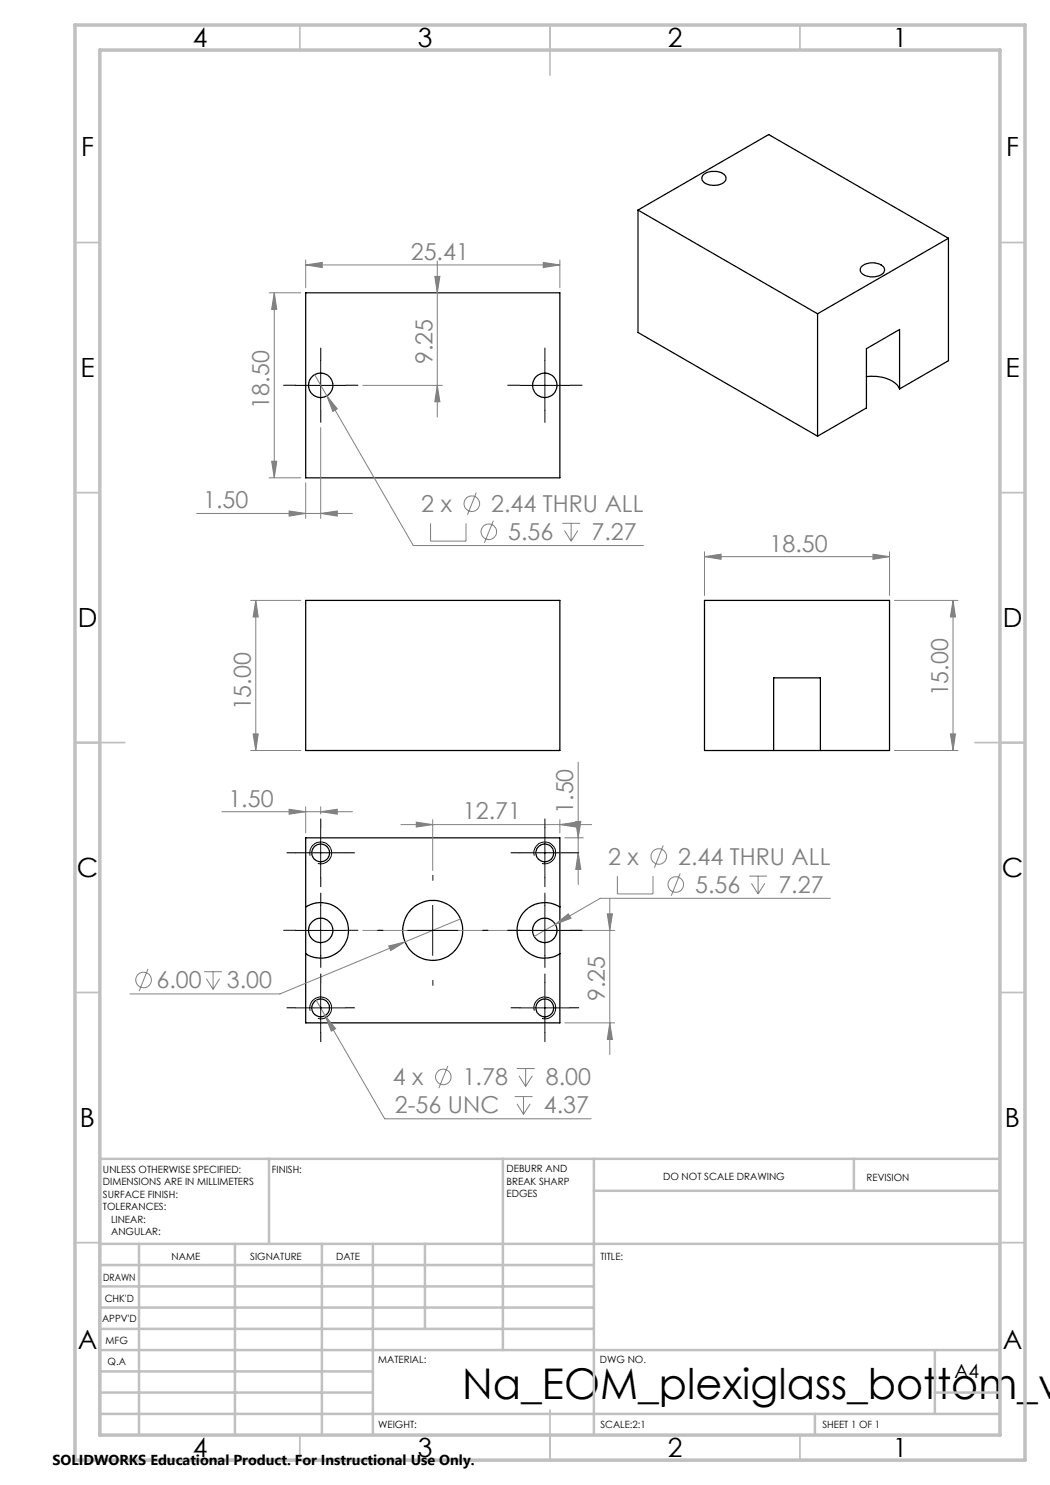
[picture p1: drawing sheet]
<svg xmlns="http://www.w3.org/2000/svg" width="210mm" height="297mm" viewBox="0 0 210 297" stroke-linecap="round" stroke-linejoin="round" font-family="sans-serif">
<g fill="none" stroke="#000" stroke-width=".25">
<path d="M140.7 35a3.5 3.5 0 0 1 4.4 .2 1.24 1.24 0 0 1-1.1 1.7 3.1 3.1 0 0 1-3.6-.9v-.6zM61.1 58.6h50.9v37h-50.9zM127.6 42v24.5l35.9 20.7M127.6 42l35.9 20.8M127.6 42l26.1-15.1 36 20.8M172.3 53.3a3.4 3.4 0 0 1 4.5 .2 1.23 1.23 0 0 1-1.2 1.7 3.2 3.2 0 0 1-3.5-.9v-.6zM189.7 47.7l-26.2 15.1M189.7 47.7v24.4l-9.8 5.7M163.5 62.8v24.4M173.3 75.3a7.1 7.1 0 0 1 6.3 1.9l.3 .6M179.9 77.8v-11.9l-6.6 3.8v11.9l-9.8 5.6M61.1 120.1h50.9v30h-50.9z"/>
<path d="M154.7 150.1h9.4M154.7 150.1h-13.8v-30h37v30h-13.8M154.7 150.1v-14.5h9.4v14.5M61.1 167.6h50.9v37h-50.9zM61.1 181.4a5.6 5.6 0 0 1 8.6 4.7 5.6 5.6 0 0 1-8.6 4.6M112 181.4a5.6 5.6 0 0 0-8.6 4.7 5.6 5.6 0 0 0 8.6 4.6"/>
<circle cx="64.1" cy="77.1" r="2.44"/>
<circle cx="108.9" cy="77.1" r="2.44"/>
<circle cx="64.1" cy="170.6" r="1.78"/>
<circle cx="109" cy="170.6" r="1.79"/>
<circle cx="64.1" cy="186.1" r="2.44"/>
<circle cx="86.5" cy="186.1" r="6"/>
<circle cx="108.9" cy="186.1" r="2.44"/>
<circle cx="64.1" cy="201.6" r="1.78"/>
<circle cx="109" cy="201.6" r="1.79"/>
</g>
<g fill="none" stroke="#808080" stroke-width=".2">
<path d="M53.8 58.6h6.3M54.9 58.6l.5 3.3h-1.1zM54.9 58.6v37M61.1 53l3.4-.5v1zM61.1 52v5.6M61.1 53h50.9M87 55.3h1l-.5 3.3zM87.5 52.2v31.2M108.7 52.5l3.3 .5-3.3 .5zM112 52v5.6M62.9 75l2.5 4.2M65.4 79.2l2.1 2.6-.9 .5z"/>
<path d="M65.4 79.2l17.3 29.9h46M72.6 77.1h15.9M87.5 77.1l.5 3.3h-1zM53.8 95.6h6.3M54.3 92.2h1.1l-.5 3.4zM61.1 96.6v7.1M64.1 85.5v18.2M95.2 98.5l-1.7 4.5M39.3 102.7h31.2M57.8 102.2l3.3 .5-3.3 .5zM64.1 102.7l3.4-.5v1zM86.1 104.7v3.5h7.1v-3.5"/>
<path d="M98.7 104.1l-1.8 4.5M112.5 104.7h3.5M112.9 106.1l1.3 2.1M114.2 104.7v3.5M115.6 106.1l-1.4 2.1M140.9 111.3l3.3-.5v1.1zM140.9 110.3v8.8M140.9 111.3h37M174.6 110.8l3.3 .5-3.3 .6zM177.9 110.3v8.8M50.1 120.1h10M51.2 120.1l.4 3.3h-1z"/>
<path d="M51.2 120.1v30M178.9 120.1h12.7M190.6 120.1l.5 3.3h-1zM190.6 120.1v30M50.1 150.1h10M50.6 146.8h1l-.4 3.3zM115.6 152.4v24.5M178.9 150.1h12.7M190.1 146.8h1l-.5 3.3zM44.4 162.3h26.1M57.8 161.9l3.3 .4-3.3 .5zM61.1 161.4v5.2"/>
<path d="M64.1 162.3l3.4-.4v.9zM64.1 161.4v1.4M80.2 164.9h38.1M83.3 164.4l3.2 .5-3.2 .5zM86.5 163.9v10.2M112 164.9l3.3-.5v1zM112 163.9v2.7M113 167.6h3.7M115.1 164.3h1.1l-.6 3.3zM115.6 170.6l.6 3.3h-1.1zM122 179.7v31.2M123.5 175.2v3.6h7.1v-3.6"/>
<path d="M132.6 169.1l-1.7 4.4M136 174.7l-1.7 4.4M149.9 175.2h3.5M150.3 176.7l1.3 2.1M151.6 175.2v3.6M153 176.7l-1.4 2.1M166.1 179.7h-46l-9 5.2M29.6 193.8l-1.8 4.4M40.8 194.3h3.6M41.3 195.8l1.3 2.1M42.6 194.3v3.6M43.9 195.8l-1.3 2.1"/>
<path d="M72.6 186.1h50.3M77.8 189.2l3.2-.8-2.9 1.7zM92.1 183.8l-36.1 15h-30M111.1 184.9l2.6-2.1 .5 .9zM111.1 184.9l-4.2 2.4M121.5 182.8h1l-.5 3.3zM63.3 200.1l13.6 23.7h41.3M65 203.1l2.1 2.6-.8 .5zM89.6 213.2l-1.8 4.4M102.9 219.3h3.6M103.4 213.7h3.5M103.8 215.2l1.3 2.1"/>
<path d="M104.7 219.3v3.6M105.1 213.7v3.6M106.5 215.2l-1.4 2.1M113 204.6h9.9M122 204.6l.5 3.3h-1zM103.4 220.8l1.3 2.1M106 220.8l-1.3 2.1"/>
<circle cx="94.4" cy="100.7" r="1.55"/>
<circle cx="97.8" cy="106.4" r="1.55"/>
<circle cx="131.8" cy="171.3" r="1.55"/>
<circle cx="135.2" cy="176.9" r="1.55"/>
<circle cx="28.7" cy="196" r="1.55"/>
<circle cx="88.7" cy="215.4" r="1.55"/>
</g>
<g fill="none" stroke="#000" stroke-width=".2">
<path d="M59.1 77.1h10M64.1 72.1v10M104 77.1h9.9M109 72.1v10M59.1 170.6h10M62 171.1a2.18 2.18 0 0 1 1.9-2.7 2.18 2.18 0 0 1 2.4 2.4 2.18 2.18 0 0 1-2.7 1.9M64.1 165.6v10M104 170.6h9.9M106.9 171.1a2.17 2.17 0 0 1 1.9-2.7 2.17 2.17 0 0 1 2.3 2.4 2.17 2.17 0 0 1-2.7 1.9M109 165.6v10M59.1 186.1h10M64.1 181.1v10"/>
<path d="M64.1 196.6v10M81.6 186.1h9.9M86.5 181.1v10M104 186.1h9.9M109 181.1v10M109 196.6v10M59.1 201.6h10M62 202.1a2.19 2.19 0 0 1 1.9-2.7 2.19 2.19 0 0 1 2.4 2.4 2.19 2.19 0 0 1-2.7 1.9M104 201.6h9.9M106.9 202.1a2.18 2.18 0 0 1 1.9-2.7 2.18 2.18 0 0 1 2.3 2.4 2.18 2.18 0 0 1-2.7 1.9"/>
</g>
<g fill="none" stroke="#000" stroke-width=".2" stroke-dasharray="15.2 1.3 1.3 1.3">
<path d="M59.2 77h-2.5M64.2 72v-2.4M69.2 77h2.4M104 77h-2.5M109 72v-2.4M114 77h2.4M64.2 82v2.5M109 82v2.5M59.2 170.6h-1.8M64.2 165.6v-1.8M64.2 175.6v1.7M69.2 170.6h1.7"/>
<path d="M86.6 176.1v-1M104 170.6h-1.8M109 165.6v-1.8M109 175.6v1.7M114 170.6h1.8M59.2 186.1h-2.5M64.2 196.6v-1.8M64.2 181.1v-2.5M64.2 191.1v2.4M69.2 186.1h2.4M76.6 186.1h-1M86.6 196.1v1"/>
<path d="M96.6 186.1h1M104 186.1h-2.5M109 196.6v-1.8M109 181.1v-2.5M109 191.1v2.4M114 186.1h2.4M59.2 201.6h-1.8M64.2 206.6v1.7M69.2 201.6h1.7M104 201.6h-1.8M109 206.6v1.7M114 201.6h1.8"/>
</g>
<g fill="none" stroke="#c0c0c0" stroke-width=".35">
<path d="M60 5v5M110 5v10M160 5v5M15 48.5h5M200 48.5h5M15 98.5h5M200 98.5h5M15 148.5h10M195 148.5h10M15 198.5h5M200 198.5h5M15 248.5h5"/>
<path d="M200 248.5h5M60 287v5M110 282v10M160 287v5"/>
</g>
<g fill="none" stroke="#c0c0c0" stroke-width=".5">
<path d="M53.8 231.8v17M100.6 231.8v38.2M118.8 231.8v55.2M118.8 238.2h81.2M170.8 231.8v6.4M200 231.8h-180v55.2M20 248.8h180M20 257.3h98.8M20 253h98.8M27.8 248.8v38.2M47 248.8v38.2M64.4 248.8v38.2"/>
<path d="M74.6 248.8v38.2M85 248.8v17M20 265.8h98.8M20 261.5h98.8M20 278.5h54.6M20 274.3h54.6M20 270h180M187 278.5h13M187 270v12.8M20 282.8h180M163 282.8v4.2"/>
</g>
<path d="M15 5h190v287h-190zM20 10h180v277h-180z" fill="none" stroke="#c0c0c0" stroke-width=".7"/>
<g fill="#808080">
<path d="M64.1 162.3l3.4-.4v.9zM57.8 161.9l3.3 .4-3.3 .5zM108.7 52.5l3.3 .5-3.3 .5zM61.1 53l3.4-.5v1z"/>
<path d="M65 203.1l1.3 3.1 .8-.5zM111.1 184.9l3.1-1.2-.5-.9zM77.8 189.2l.3 .9 2.9-1.7zM83.3 164.4l3.2 .5-3.2 .5zM112 164.9l3.3-.5v1zM65.4 79.2l1.2 3.1 .9-.5zM57.8 102.2l3.3 .5-3.3 .5zM64.1 102.7l3.4-.5v1zM140.9 111.3l3.3-.5v1.1zM174.6 110.8l3.3 .5-3.3 .6z"/>
<path d="M115.6 170.6l.6 3.3h-1.1zM115.1 164.3h1.1l-.6 3.3z"/>
<path d="M51.2 120.1l.4 3.3h-1zM50.6 146.8h1l-.4 3.3zM121.5 182.8h1l-.5 3.3zM122 204.6l.5 3.3h-1zM54.9 58.6l.5 3.3h-1.1zM54.3 92.2h1.1l-.5 3.4zM87 55.3h1l-.5 3.3zM87.5 77.1l.5 3.3h-1zM190.6 120.1l.5 3.3h-1zM190.1 146.8h1l-.5 3.3z"/>
</g>
<text font-size="8.5" x="92.5" y="279.7">Na_EOM_plexiglass_bottom_v</text>
<g font-size="5.3">
<text x="38.5" y="9.5">4</text>
<text x="83.5" y="9.5">3</text>
<text x="133.6" y="9.5">2</text>
<text x="178.6" y="9.5">1</text>
<text x="16.2" y="31.3">F</text>
<text x="201.2" y="31.3">F</text>
<text x="16.1" y="75.5">E</text>
<text x="201.1" y="75.5">E</text>
<text x="15.5" y="125.5">D</text>
<text x="200.5" y="125.5">D</text>
<text x="15.4" y="175.5">C</text>
<text x="200.4" y="175.5">C</text>
<text x="16" y="225.5">B</text>
<text x="201" y="225.5">B</text>
<text x="15.5" y="269.8">A</text>
<text x="200.5" y="269.8">A</text>
<text x="38.5" y="291.5">4</text>
<text x="83.5" y="291.5">3</text>
<text x="133.6" y="291.5">2</text>
<text x="178.6" y="291.5">1</text>
</g>
<g font-size="4.7" fill="#808080">
<text x="82.2" y="52">25.41</text>
<text x="86.5" y="72.8" transform="rotate(-90 86.5 72.8)">9.25</text>
<text x="53.9" y="81.7" transform="rotate(-90 53.9 81.7)">18.50</text>
<text x="40.6" y="101.7">1.50</text>
<text x="84.3" y="102.4">2 x</text>
<text x="98.2" y="102.4">2.44 THRU ALL</text>
<text x="101.6" y="108">5.56</text>
<text x="118.3" y="108">7.27</text>
<text x="153.9" y="110.3">18.50</text>
<text x="50.1" y="142.1" transform="rotate(-90 50.1 142.1)">15.00</text>
<text x="189.6" y="139.3" transform="rotate(-90 189.6 139.3)">15.00</text>
<text x="45.7" y="161.3">1.50</text>
<text x="92.6" y="163.9">12.71</text>
<text x="114.7" y="162.8" transform="rotate(-90 114.7 162.8)">1.50</text>
<text x="121.6" y="173">2 x</text>
<text x="135.6" y="173">2.44 THRU ALL</text>
<text x="139" y="178.6">5.56</text>
<text x="155.7" y="178.6">7.27</text>
<text x="31.3" y="197.7">6.00</text>
<text x="45.4" y="197.7">3.00</text>
<text x="121" y="200.3" transform="rotate(-90 121 200.3)">9.25</text>
<text x="78.6" y="217.1">4 x</text>
<text x="92.5" y="217.1">1.78</text>
<text x="109.2" y="217.1">8.00</text>
<text x="79" y="222.7">2-56 UNC</text>
<text x="108.8" y="222.7">4.37</text>
</g>
<text font-size="3.9" x="190.9" y="275.5">A4</text>
<text font-size="2.9" x="10.5" y="292.9">SOLIDWORKS Educational Product. For Instructional Use Only.</text>
<g font-size="2">
<text x="20.6" y="234.6">UNLESS OTHERWISE SPECIFIED:</text>
<text x="20.6" y="237.1">DIMENSIONS ARE IN MILLIMETERS</text>
<text x="20.6" y="239.6">SURFACE FINISH:</text>
<text x="54.4" y="234.6">FINISH:</text>
<text x="101.3" y="234.5">DEBURR AND</text>
<text x="101.3" y="237">BREAK SHARP</text>
<text x="101.3" y="239.5">EDGES</text>
<text x="132.6" y="236">DO NOT SCALE DRAWING</text>
<text x="173.3" y="236.2">REVISION</text>
<text x="20.6" y="242.1">TOLERANCES:</text>
<text x="22.2" y="244.6">LINEAR:</text>
<text x="22.2" y="247.1">ANGULAR:</text>
<text x="34.3" y="252">NAME</text>
<text x="50" y="251.9">SIGNATURE</text>
<text x="67.2" y="251.9">DATE</text>
<text x="120.1" y="251.9">TITLE:</text>
<text x="20.6" y="256.1">DRAWN</text>
<text x="20.9" y="260.3">CHK'D</text>
<text x="20.4" y="264.4">APPV'D</text>
<text x="21.1" y="268.8">MFG</text>
<text x="21.5" y="273">Q.A</text>
<text x="75.6" y="272.5">MATERIAL:</text>
<text x="120" y="272.5">DWG NO.</text>
<text x="75.6" y="285.5">WEIGHT:</text>
<text x="120.1" y="285.6">SCALE:2:1</text>
<text x="164.5" y="285.6">SHEET 1 OF 1</text>
</g>
</svg>
